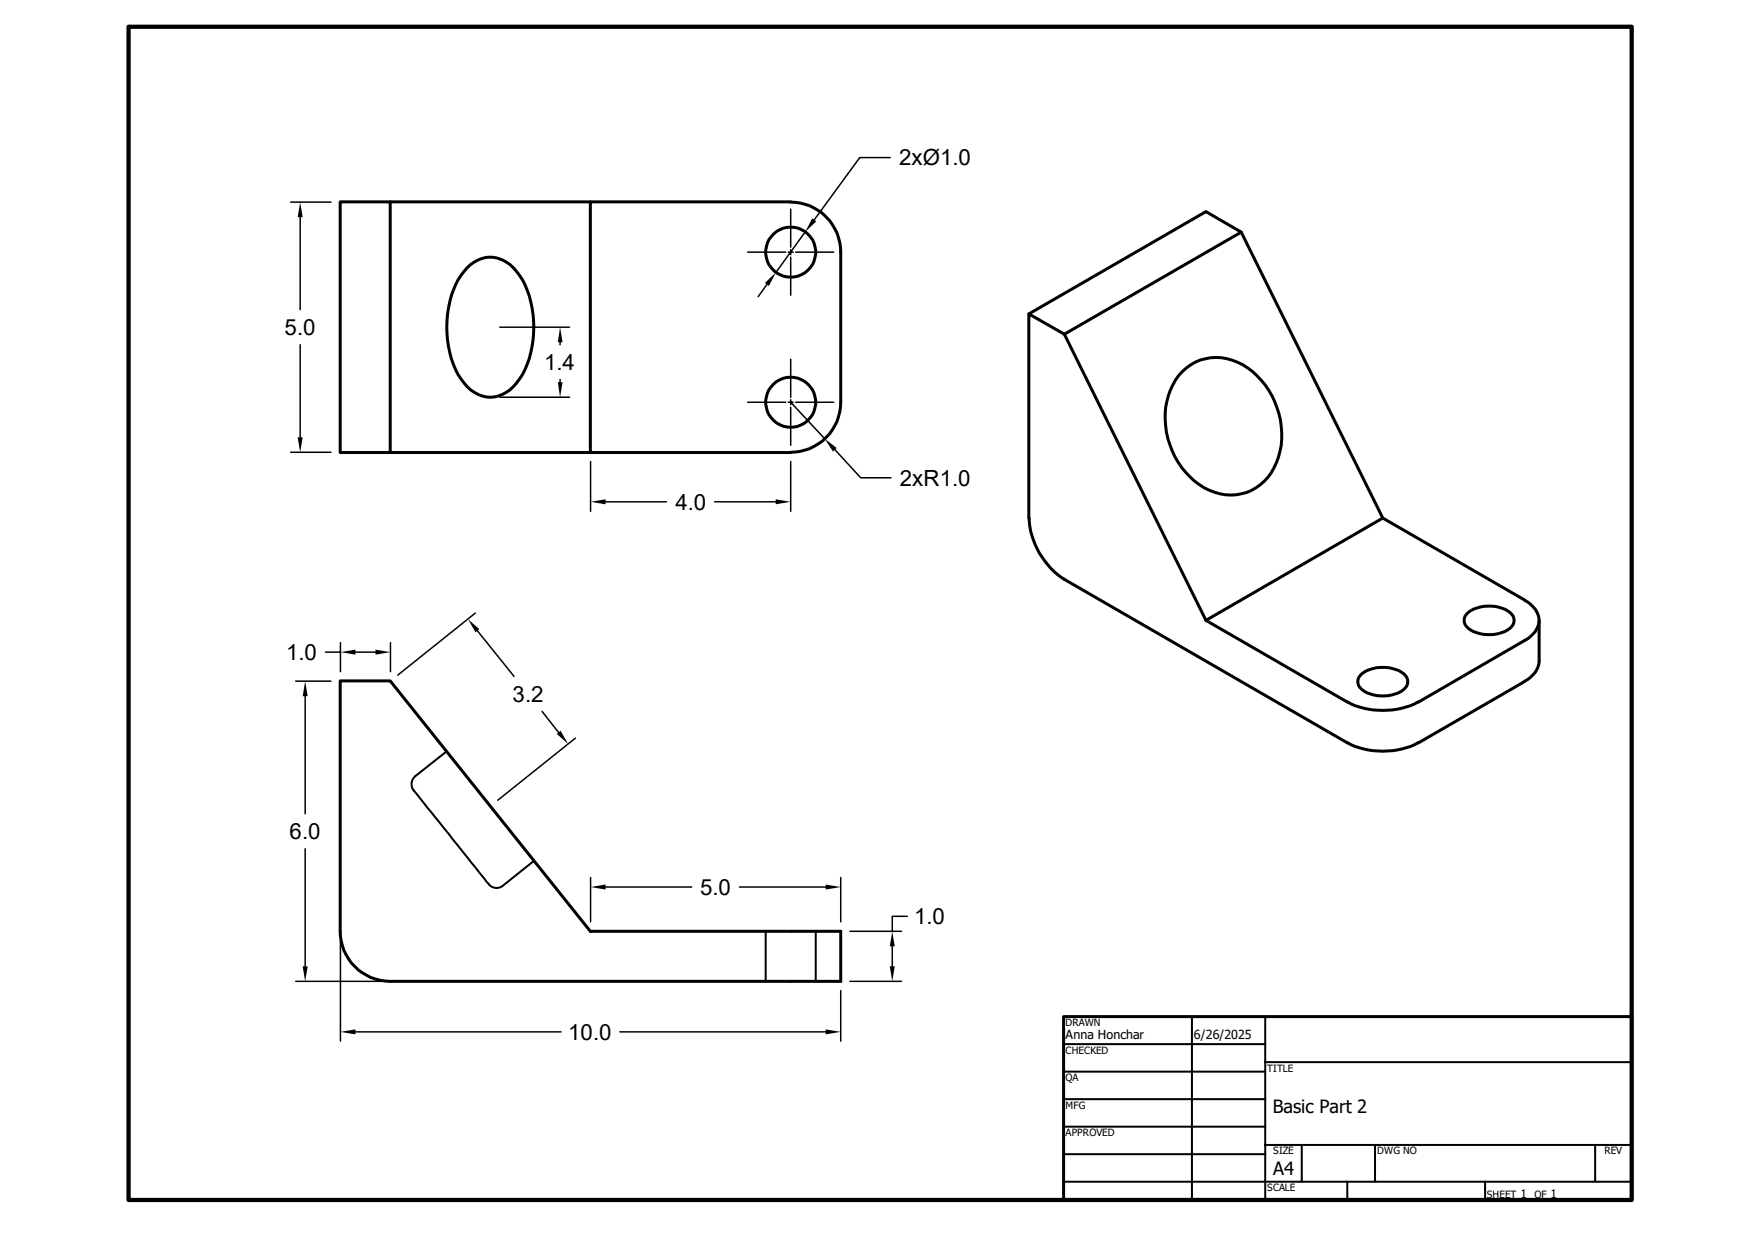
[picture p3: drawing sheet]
<svg xmlns="http://www.w3.org/2000/svg" width="297mm" height="210mm" viewBox="0 0 297 210" stroke-linecap="round" stroke-linejoin="round" font-family="sans-serif">
<g fill="none" stroke="#000" stroke-width=".51">
<path d="M66 34.2h33.9M133.8 34.2h-33.9v42.4h33.9M133.8 34.2a8.5 8.5 0 0 1 8.5 8.5v25.4a8.5 8.5 0 0 1-8.5 8.4M210.1 39.3l23.9 48.4M79.1 45.3a5.2 5.2 0 0 1 8.3 .6 15.2 15.2 0 0 1 2.9 10.6 13.6 13.6 0 0 1-4 9.5 5.2 5.2 0 0 1-7.8-1.2 15.2 15.2 0 0 1-2.9-10.5 14.1 14.1 0 0 1 3.5-9zM174.1 53.1l30-17.3 6 3.5-30 17.3M66 76.6v-42.4h-8.4v42.4h42.3M200.2 62.8a8.3 8.3 0 0 1 10.1-1.1 13.9 13.9 0 0 1 6.1 15.6 8.4 8.4 0 0 1-10.8 6 13.1 13.1 0 0 1-8.3-11.2 11.4 11.4 0 0 1 2.9-9.3zM174.1 87.7v-34.6l6 3.5 24 48.4M174.2 87.7a13.1 13.1 0 0 0 5.9 10.3l47.9 27.7M57.6 115.2h8.4l33.9 42.4h42.4v8.5h-76.3a8.5 8.5 0 0 1-8.4-8.5zM228 118.8a13.1 13.1 0 0 0 12 0"/>
<path d="M230.2 114.3a6 6 0 0 1 7.6 0 1.71 1.71 0 0 1-.7 2.7 6.4 6.4 0 0 1-6.6-.3 1.61 1.61 0 0 1-.3-2.4zM248.2 103.9a6 6 0 0 1 7.6 0 1.71 1.71 0 0 1-.7 2.7 6.4 6.4 0 0 1-6.6-.3 1.61 1.61 0 0 1-.3-2.4zM258 101.6a3.8 3.8 0 0 1 2.3 4.3 4.9 4.9 0 0 1-2.3 2.5l-18 10.4M258 101.5l-24-13.8-29.9 17.3 23.9 13.8M258 115.4l-18 10.3M260.5 105v6.9a4.1 4.1 0 0 1-2.5 3.4M228 125.7a13.1 13.1 0 0 0 12 0M180 172h96.1v31.1h-96.1z"/>
<circle cx="133.8" cy="42.7" r="4.2"/>
<circle cx="133.8" cy="68.1" r="4.2"/>
</g>
<g fill="none" stroke="#000" stroke-width=".34">
<path d="M75.6 127.2l-5.3 4.2a1.91 1.91 0 0 0 .2 2.9l11 13.8a6.4 6.4 0 0 0 1.9 2.1l.6 .1 .8-.2 5.6-4.4M129.6 157.6v8.5M138 157.6v8.5M180 176.7h34.1M201.7 172v31.1M214.1 172v31.1M214.1 179.7h62M180 195.3h34.1M180 190.7h34.1M180 186h34.1M180 181.4h34.1M180 200h96.1"/>
<path d="M214.1 193.8h62M220.3 193.8v6.2M228 200v3.1M232.7 193.8v6.2M251.3 200v3.1M270 193.8v6.2"/>
</g>
<path d="M21.8 4.5h254.3v198.6h-254.3z" fill="none" stroke="#000" stroke-width=".72"/>
<g fill="none" stroke="#000" stroke-width=".25">
<path d="M49.2 34.2h6.8M50.8 36.7v15.7M133.8 35.4v6.4M136.3 39.2l-5 6.9M150.7 26.7h-5.2l-7.7 10.5M50.8 58.3v15.7M84.6 55.4h11.8M94.8 57.9v.4M126.5 42.7h6.5M129.8 48.1l-1.5 2.1M133.4 42.7h.8M133.8 42.2v.9"/>
<path d="M133.8 43.5v6.5M134.7 42.7h6.4M49.2 76.5h6.8M84.6 67.2h11.8M94.8 64.2v.5M99.9 78.1v8.4M126.5 68.1h6.5M133.4 68.1h.8M133.8 60.8v6.4M133.8 67.6v.9M133.8 68.9v6.5M133.8 68.1l5.8 6.2"/>
<path d="M133.8 78.1v8.4M134.7 68.1h6.4M141.3 76.1l4.4 4.8h5.1M102.5 84.9h10.3M120.9 84.9h10.4M50 115.3h6M51.6 117.8v19.9M55.1 110.4h2.5M57.6 108.8v4.9M60.2 110.4h3.3M66.1 108.8v4.9M80.4 103.8l-13.1 10.5"/>
<path d="M80.8 106.7l6.2 7.8M91.7 120.4l2.8 3.6M97.4 124.9l-13.2 10.5M51.6 143.6v19.9M57.6 159.2v17M99.9 148.5v7.5M102.5 150.1h14.6M125.1 150.1h14.6M142.3 148.5v7.5M143.8 157.6h8.8M153.5 155.1h-2.5v2.5M50 166.1h14.5"/>
<path d="M60.2 174.6h34.8M104.9 174.6h34.8M142.3 167.6v8.6M143.8 166.1h8.8M151 160.1v3.4"/>
</g>
<g fill="#000">
<path d="M50.8 34.2l.4 2.5h-.8zM137.5 37l.6 .5-1.8 1.7zM94.8 55.4l.4 2.5h-.8zM129.5 47.9l1.8-1.8-1.2 2.3zM50.4 74h.8l-.4 2.5zM94.4 64.7h.8l-.4 2.5zM139.6 74.3l2 1.5-.6 .6zM99.9 84.9l2.6-.4v.8zM131.3 84.5l2.5 .4-2.5 .4zM51.6 115.3l.5 2.5h-.9zM57.6 110.4l2.6-.5v.9zM63.5 109.9l2.6 .5-2.6 .4z"/>
<path d="M79.2 104.8l1.9 1.7-.6 .5zM94.2 124.2l.7-.5 1.2 2.2zM99.9 150.1l2.6-.4v.8zM139.7 149.7l2.6 .4-2.6 .4zM51.2 163.5h.9l-.5 2.6zM57.6 174.6l2.6-.4v.8zM139.7 174.2l2.6 .4-2.6 .4zM150.6 163.5h.8l-.4 2.6zM151 157.6l.4 2.5h-.8z"/>
</g>
<g font-size="3.8">
<text x="152.1" y="27.9">2xØ1.0</text>
<text x="48.2" y="56.7">5.0</text>
<text x="92.1" y="62.7">1.4</text>
<text x="152.3" y="82.2">2xR1.0</text>
<text x="114.3" y="86.2">4.0</text>
<text x="48.4" y="111.7">1.0</text>
<text x="86.7" y="118.7">3.2</text>
<text x="49" y="142">6.0</text>
<text x="118.5" y="151.4">5.0</text>
<text x="154.7" y="156.4">1.0</text>
<text x="96.1" y="175.9">10.0</text>
</g>
<g font-size="3.1">
<text x="215.4" y="188.4">Basic Part 2</text>
<text x="215.5" y="198.9">A4</text>
</g>
<g font-size="2.1">
<text x="180.3" y="175.9">Anna Honchar</text>
<text x="202.1" y="175.9">6/26/2025</text>
</g>
<g font-size="2">
<text x="257.3" y="202.7">1</text>
<text x="262.4" y="202.7">1</text>
</g>
<g font-size="1.7">
<text x="180.3" y="173.7">DRAWN</text>
<text x="180.3" y="178.3">CHECKED</text>
<text x="180.3" y="183">QA</text>
<text x="214.5" y="181.4">TITLE</text>
<text x="180.3" y="187.6">MFG</text>
<text x="180.3" y="192.3">APPROVED</text>
<text x="215.5" y="195.4">SIZE</text>
<text x="233.1" y="195.4">DWG NO</text>
<text x="271.5" y="195.4">REV</text>
<text x="214.5" y="201.6">SCALE</text>
<text x="251.6" y="202.7">SHEET</text>
<text x="259.7" y="202.7">OF</text>
</g>
</svg>
